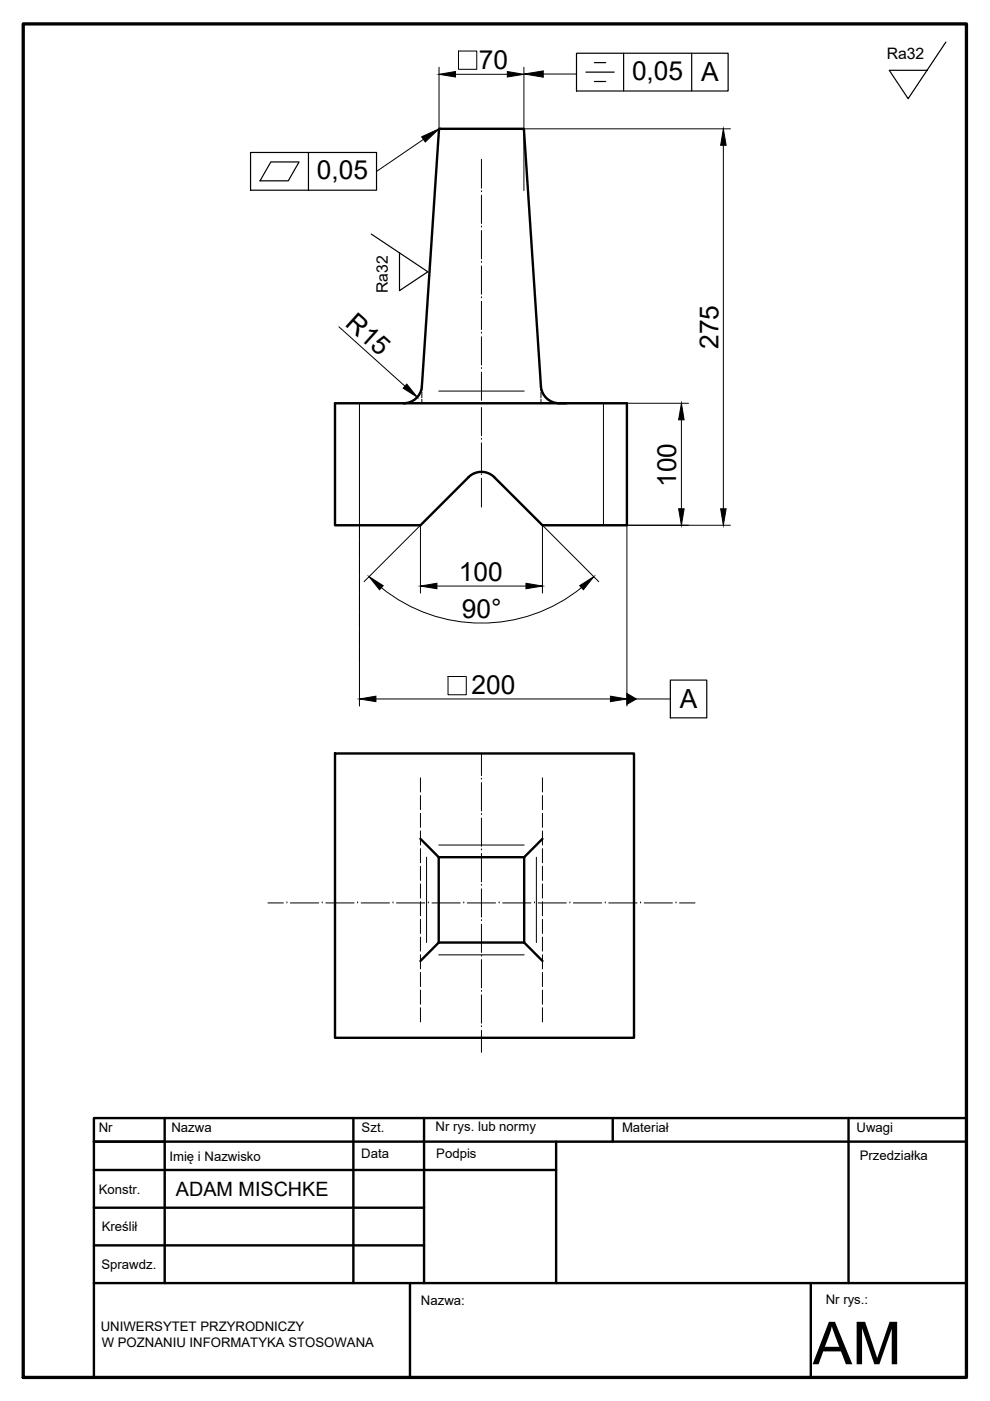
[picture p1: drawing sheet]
<svg xmlns="http://www.w3.org/2000/svg" width="210mm" height="297mm" viewBox="0 0 210 297" stroke-linecap="round" stroke-linejoin="round" font-family="sans-serif">
<!-- layer: linia obramowania -->
<path d="M4.9 5.1h200v286.9h-200z" fill="none" stroke="#000" stroke-width=".7"/>
<!-- layer: linia cienka -->
<g fill="none" stroke="#000" stroke-width=".21">
<path d="M97.2 10.8h3.9v3.9h-3.9zM93.1 27.3h18M76.2 85.5h51.7v25.9h-12.9l-10.2-10.2a3.9 3.9 0 0 0-5.5 0l-10.2 10.2h-12.9zM76.2 85.5h12.9M93 82.9h18.1M115 85.5h12.9M95 143.4h3.9v3.9h-3.9zM93 179.2h18.1M90.4 181.7v18.1M113.7 181.7v18.1M93 202.4h18.1M34.9 237.1h95"/>
<path d="M179.9 237.1h25v4.9M19.9 248.1v43.9h185M34.9 242v30M117.9 242h12M86.9 272h3M171.9 272h8"/>
</g>
<!-- layer: linia gruba -->
<g fill="none" stroke="#000" stroke-width=".51">
<path d="M71 85.5h61.9v25.9h-17.9l-10.2-10.2a3.9 3.9 0 0 0-5.5 0l-10.2 10.2h-18.1zM89.4 82l3.7-54.7h18l3.6 54.7a3.9 3.9 0 0 0 3.9 3.5M89.4 82a3.9 3.9 0 0 1-3.8 3.5M71 159.8h63.4v60.2h-63.4zM89.1 177.8l3.9 3.9M115 177.8l-3.9 3.9M93 199.8h18.1M93 181.7h18.1M93 181.7v18.1M93 199.8l-3.9 3.9M111.1 181.7v18.1M111.1 199.8l3.9 3.9"/>
<path d="M34.9 237.1v34.9M74.9 237.1v34.9M89.9 237.1v34.9M129.9 237.1v4.9M179.9 237.1v34.9M204.9 237.1h-185v54.9M19.9 242h185M19.9 256.1h70M19.9 248.1h98M117.9 242v30M19.9 272h185M19.9 264h70"/>
<path d="M86.9 272v20M171.9 272v20"/>
</g>
<!-- layer: linia kreskowa -->
<g fill="none" stroke="#000" stroke-width=".21">
<path d="M89.4 82v.9M89.4 83.1v1.2M89.4 84.7v.8M114.7 82v.9M114.7 83.1v1.2M114.7 84.7v.8M76.2 111.4v2.8M76.2 115v3M76.2 118.7v3M76.2 122.5v3M76.2 126.2v3M76.2 130v3"/>
<path d="M76.2 133.7v3M76.2 137.5v2.8M89.1 164.9v3M89.1 168.7v3M89.1 172.4v3M89.1 176.2v3M89.1 179.9v3M115 164.9v3M115 168.7v3M115 172.4v3M115 176.2v3M115 179.9v3"/>
<path d="M89.1 183.7v3M89.1 187.4v3M89.1 191.2v3M89.1 194.9v3M89.1 198.7v3M115 183.7v3M115 187.4v3M115 191.2v3M115 194.9v3M115 198.7v3M89.1 202.4v3M89.1 206.2v3"/>
<path d="M89.1 209.9v3M89.1 213.7v3M115 202.4v3M115 206.2v3M115 209.9v3M115 213.7v3"/>
</g>
<!-- layer: linia punktowa -->
<g fill="none" stroke="#000" stroke-width=".21">
<path d="M102.1 33.8v6.1M102.1 40.6h.1M102.1 48.1h.1M102.1 55.6h.1M102.1 41.4v6M102.1 48.9v6M102.1 56.4v6M102.1 63.1h.1M102.1 70.6h.1M102.1 78.1h.1M102.1 63.9v6M102.1 71.4v6"/>
<path d="M102.1 78.9v6M102.1 85.6h.1M102.1 93.1h.1M102.1 86.4v6M102.1 93.9v6M102.1 100.6h.1M102.1 101.4v6.1M102.1 159.8v4.7M102.1 165.2h.1M102.1 172.7h.1M102.1 165.9v6M102.1 173.4v6"/>
<path d="M56.8 191.4h3.3M60.8 191.4h.1M61.6 191.4h6M68.3 191.4h.1M69.1 191.4h6M75.8 191.4h.1M76.6 191.4h6M83.3 191.4h.1M84.1 191.4h6M90.8 191.4h.1M91.6 191.4h6M98.3 191.4h.1"/>
<path d="M99.1 191.4h6M102.1 180.2h.1M102.1 187.7h.1M102.1 195.2h.1M102.1 180.9v6.1M102.1 188.4v6M102.1 195.9v6M105.8 191.4h.1M106.6 191.4h6M113.3 191.4h.1M114.1 191.4h6M120.8 191.4h.1"/>
<path d="M121.6 191.4h6M128.3 191.4h.1M129.1 191.4h6M135.8 191.4h.1M136.6 191.4h6M143.3 191.4h.1M144.1 191.4h3.3M102.1 202.7h.1M102.1 210.2h.1M102.1 217.7h.1M102.1 203.4v6.1M102.1 210.9v6"/>
<path d="M102.1 218.4v4.7"/>
</g>
<!-- layer: wymiar cienka -->
<g fill="none" stroke="#000" stroke-width=".21">
<path d="M93.1 14.3v13M96.6 15.8h11M111.1 14.3v26.1M115.2 15.7h7v-.4v1M89.8 29.6l-10 6.8M111.1 27.3h43.8M153.4 30.8v77.1M71.9 69.3l14 12.6M132.9 85.5h13.1M144.5 89v18.9M76.2 111.4v38.3M127.9 111.4h27"/>
<path d="M132.9 111.4v38.3M77.2 123.3l11.9-11.9v14.3M80.8 124.6a33.7 33.7 0 0 0 42.5 0M92.6 124.3h18.9M127 123.3l-12-11.9v14.3M79.7 148.2h49.7M134.9 148.2h7.2"/>
</g>
<g fill="#000" stroke="#000" stroke-width=".21">
<path d="M93.1 15.8l3.5-.6v1.1zM107.6 15.2l3.5 .6-3.5 .5zM111.2 15.7l4-.7v1.4zM89.4 29l3.7-1.7-2.9 2.8zM153.4 27.3l.6 3.5h-1.2zM86.2 81.4l2.3 2.8-3-1.9zM144.5 85.5l.5 3.5h-1.1zM143.9 107.9h1.1l-.5 3.5zM152.8 107.9h1.2l-.6 3.5zM78.2 122.3l3.1 1.9-.8 .8zM89.1 124.3l3.5-.6v1.1zM111.5 123.7l3.5 .6-3.5 .5z"/>
<path d="M122.9 124.2l3-1.9-2.2 2.7zM76.2 148.2l3.5-.6v1.2zM129.4 147.6l3.5 .6-3.5 .6zM132.9 147l2 1.2-2 1.1z"/>
</g>
<path d="M122.2 11.3h32.2v8h-32.2zM124.2 15.3h6M126 13.3h2.4M126 17.3h2.4M132.2 11.3v8M146.7 11.3v8M53.1 32.3h26.7v8h-26.7zM57.4 34.3h6l-2.3 4h-6zM65.4 32.3v8M142.1 144.2h7.8v8h-7.8z" fill="none" stroke="#000" stroke-width=".25"/>
<!-- layer: 0 -->
<path d="M200.5 8.9l-8 12-4-6h8M78.7 49.6l12 8-6 4v-8" fill="none" stroke="#000" stroke-width=".25"/>
<text font-size="12.6" x="172.3" y="289.2">AM</text>
<g font-size="5.6">
<text x="101.6" y="14.7">70</text>
<text x="134" y="16.9">0,05</text>
<text x="148.6" y="17.3">A</text>
<text x="67.2" y="37.9">0,05</text>
<text x="73" y="68.9" transform="rotate(42 73 68.9)">R15</text>
<text x="152.3" y="74" transform="rotate(-90 152.3 74)">275</text>
<text x="143.4" y="103.3" transform="rotate(-90 143.4 103.3)">100</text>
<text x="97.3" y="123.2">100</text>
<text x="97.9" y="131">90°</text>
<text x="100" y="147.1">200</text>
<text x="144.1" y="150.2">A</text>
</g>
<text font-size="4.2" x="37.3" y="253.6">ADAM MISCHKE</text>
<g font-size="3.3">
<text x="188" y="12.4">Ra32</text>
<text x="82.2" y="62.2" transform="rotate(-90 82.2 62.2)">Ra32</text>
</g>
<g font-size="2.8">
<text x="36.4" y="239.9">Nazwa</text>
<text x="76.7" y="240">Szt.</text>
<text x="92.4" y="239.7">Nr rys. lub normy</text>
<text x="20.9" y="240.1">Nr</text>
<text x="76.6" y="245.6">Data</text>
<text x="92.5" y="245.5">Podpis</text>
<text x="131.9" y="240">Materiał</text>
<text x="181.6" y="240">Uwagi</text>
<text x="182.3" y="245.9">Przedziałka</text>
<text x="35.9" y="246">Imię i Nazwisko</text>
<text x="20.9" y="253.1">Konstr.</text>
<text x="21.6" y="260.9">Kreślił</text>
<text x="21.5" y="269.1">Sprawdz.</text>
<text x="89.3" y="276.6">Nazwa:</text>
<text x="175.1" y="276.4">Nr rys.:</text>
<text x="21.4" y="282.3">UNIWERSYTET PRZYRODNICZY</text>
<text x="21.6" y="285.7">W POZNANIU INFORMATYKA STOSOWANA</text>
</g>
</svg>
